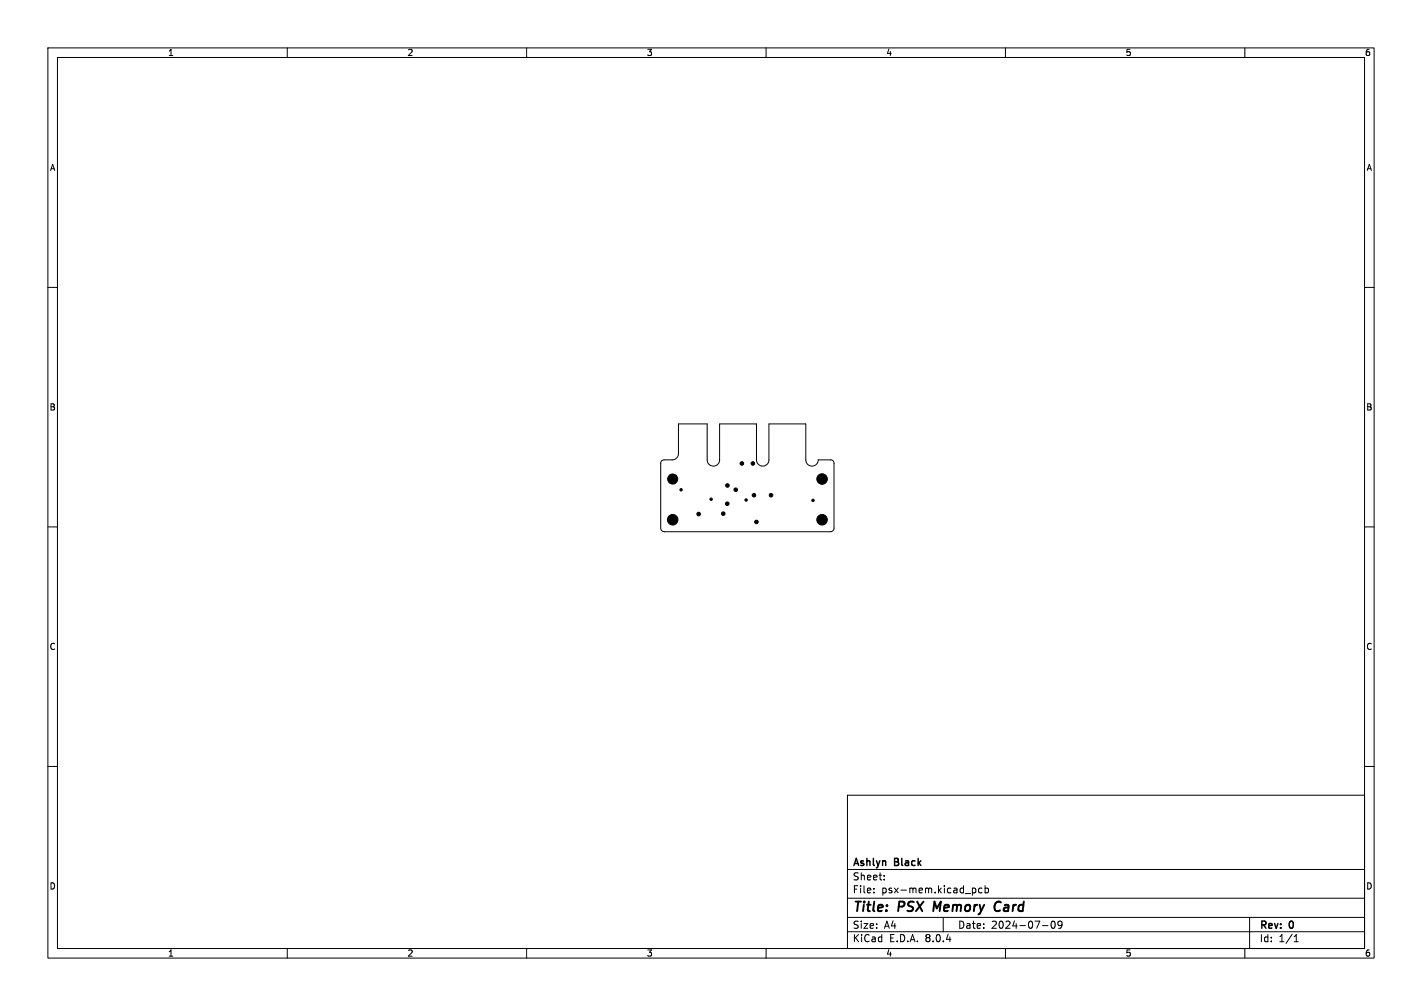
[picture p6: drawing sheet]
<svg xmlns="http://www.w3.org/2000/svg" width="297mm" height="210mm" viewBox="0 0 297 210" stroke-linecap="round" stroke-linejoin="round" font-family="sans-serif">
<g fill="none" stroke="#000" stroke-width=".21">
<path d="M10 10h277v190h-277zM12 12h273v186h-273zM60 10v2M110 10v2M160 10v2M210 10v2M260 10v2M10 60h2M285 60h2M141.7 88.5h6v7.5a1.3 1.3 0 0 0 1.3 1.3 1.3 1.3 0 0 0 1.3-1.3v-7.5h7.7v7.5a1.3 1.3 0 0 0 1.3 1.3 1.3 1.3 0 0 0 1.3-1.3v-7.5h7.7v7.5a1.3 1.3 0 0 0 1.3 1.3 1.3 1.3 0 0 0 1.3-1.3h2.6a.68 .68 0 0 1 .7 .7v13.5a.75 .75 0 0 1-.8 .8h-34.7a.75 .75 0 0 1-.7-.8v-13.5a.68 .68 0 0 1 .7-.7h1.7a1.3 1.3 0 0 0 1.3-1.3zM10 110h2M285 110h2"/>
<path d="M10 160h2M285 160h2M177 166h108v32h-108zM60 198v2M110 198v2M160 198v2M177 194.5h108M177 191.5h108M177 187.5h108M177 181.5h108M182.5 186.3v.1M182.5 185.5v.1"/>
<path d="M184.7 183.6v.1M184.7 182.8v.1M197 191.5v3M203.2 185.4h.3l.3 .3-.1 .6-.5 .1M205.1 185.5l-.4-.1-.3 .3 .1 .6h.6M205.7 185.5l.5-.1 .3 .3-.2 .6h-.6M205.7 184.9v1.5M210 198v2M217.7 193.2h1.2M219.7 192.4l.2-.1a.8 .8 0 0 1 .5 .7 .8 .8 0 0 1-.5 .8 1 1 0 0 1-.2-1.4zM221.8 192.9l-.3 .3h-.3l-.2-.3 .1-.5 .4-.1 .2 .1a.99 .99 0 0 1-.3 1.4h-.3M260 198v2"/>
<path d="M261 191.5v6.5M270.3 196.6h.9M270.3 195.5l.4-.4v1.5"/>
</g>
<path d="M195.2 188.2l-.3 2M208.7 188.2a1.07 1.07 0 0 0-1 .8 1.07 1.07 0 0 0 .6 1.2l.4-.1" fill="none" stroke="#000" stroke-width=".4"/>
<g fill="#000" stroke="#000" stroke-width=".21">
<circle cx="140.5" cy="100" r="1.05"/>
<circle cx="154.9" cy="96.8" r=".37"/>
<circle cx="157.2" cy="96.8" r=".37"/>
<circle cx="171.7" cy="100" r="1.1"/>
<circle cx="140.5" cy="108.5" r="1.1"/>
<circle cx="142.2" cy="102.3" r=".25"/>
<circle cx="145.9" cy="107.3" r=".38"/>
<circle cx="148.5" cy="104.2" r=".25"/>
<circle cx="151.1" cy="107.2" r=".37"/>
<circle cx="151.9" cy="105.2" r=".37"/>
<circle cx="151.9" cy="101.3" r=".37"/>
<circle cx="153.7" cy="102.2" r=".37"/>
<circle cx="155.8" cy="104.4" r=".25"/>
<circle cx="157.5" cy="103.4" r=".37"/>
<circle cx="158" cy="109" r=".37"/>
<circle cx="161" cy="103.4" r=".37"/>
<circle cx="169.8" cy="104.5" r=".25"/>
<circle cx="171.7" cy="108.5" r="1.1"/>
</g>
<g font-size="2.8">
<text x="178" y="190.9">Title:</text>
<text x="187.7" y="190.9">PSX</text>
<text x="195.8" y="190.9">Memory</text>
<text x="209.4" y="190.9">Card</text>
</g>
<g font-size="2.1">
<text x="178" y="184">Sheet:</text>
<text x="178" y="181.2">Ashlyn</text>
<text x="186.9" y="181.2">Black</text>
<text x="178" y="186.7">File:</text>
<text x="184.1" y="186.7">psx-mem.kicad_pcb</text>
<text x="178" y="196.9">KiCad</text>
<text x="178" y="194.1">Size:</text>
<text x="184.7" y="194.1">A4</text>
<text x="185.7" y="196.9">E.D.A.</text>
<text x="193.3" y="196.9">8.0.4</text>
<text x="200" y="194.1">Date:</text>
<text x="207" y="194.1">2024-07-09</text>
<text x="263" y="194.3">Rev:</text>
<text x="263" y="196.9">Id:</text>
<text x="267.1" y="196.9">1/1</text>
<text x="269.4" y="194.3">0</text>
</g>
<g font-size="1.8">
<text x="35" y="11.9">1</text>
<text x="85" y="11.9">2</text>
<text x="135" y="11.9">3</text>
<text x="185" y="11.9">4</text>
<text x="235" y="11.9">5</text>
<text x="285" y="11.9">6</text>
<text x="10.3" y="35.9">A</text>
<text x="285.4" y="35.9">A</text>
<text x="10.3" y="85.9">B</text>
<text x="285.3" y="85.9">B</text>
<text x="10.3" y="135.9">C</text>
<text x="285.3" y="135.9">C</text>
<text x="10.3" y="185.9">D</text>
<text x="285.3" y="185.9">D</text>
<text x="35" y="199.9">1</text>
<text x="85" y="199.9">2</text>
<text x="135" y="199.9">3</text>
<text x="185" y="199.9">4</text>
<text x="235" y="199.9">5</text>
<text x="285" y="199.9">6</text>
</g>
</svg>
